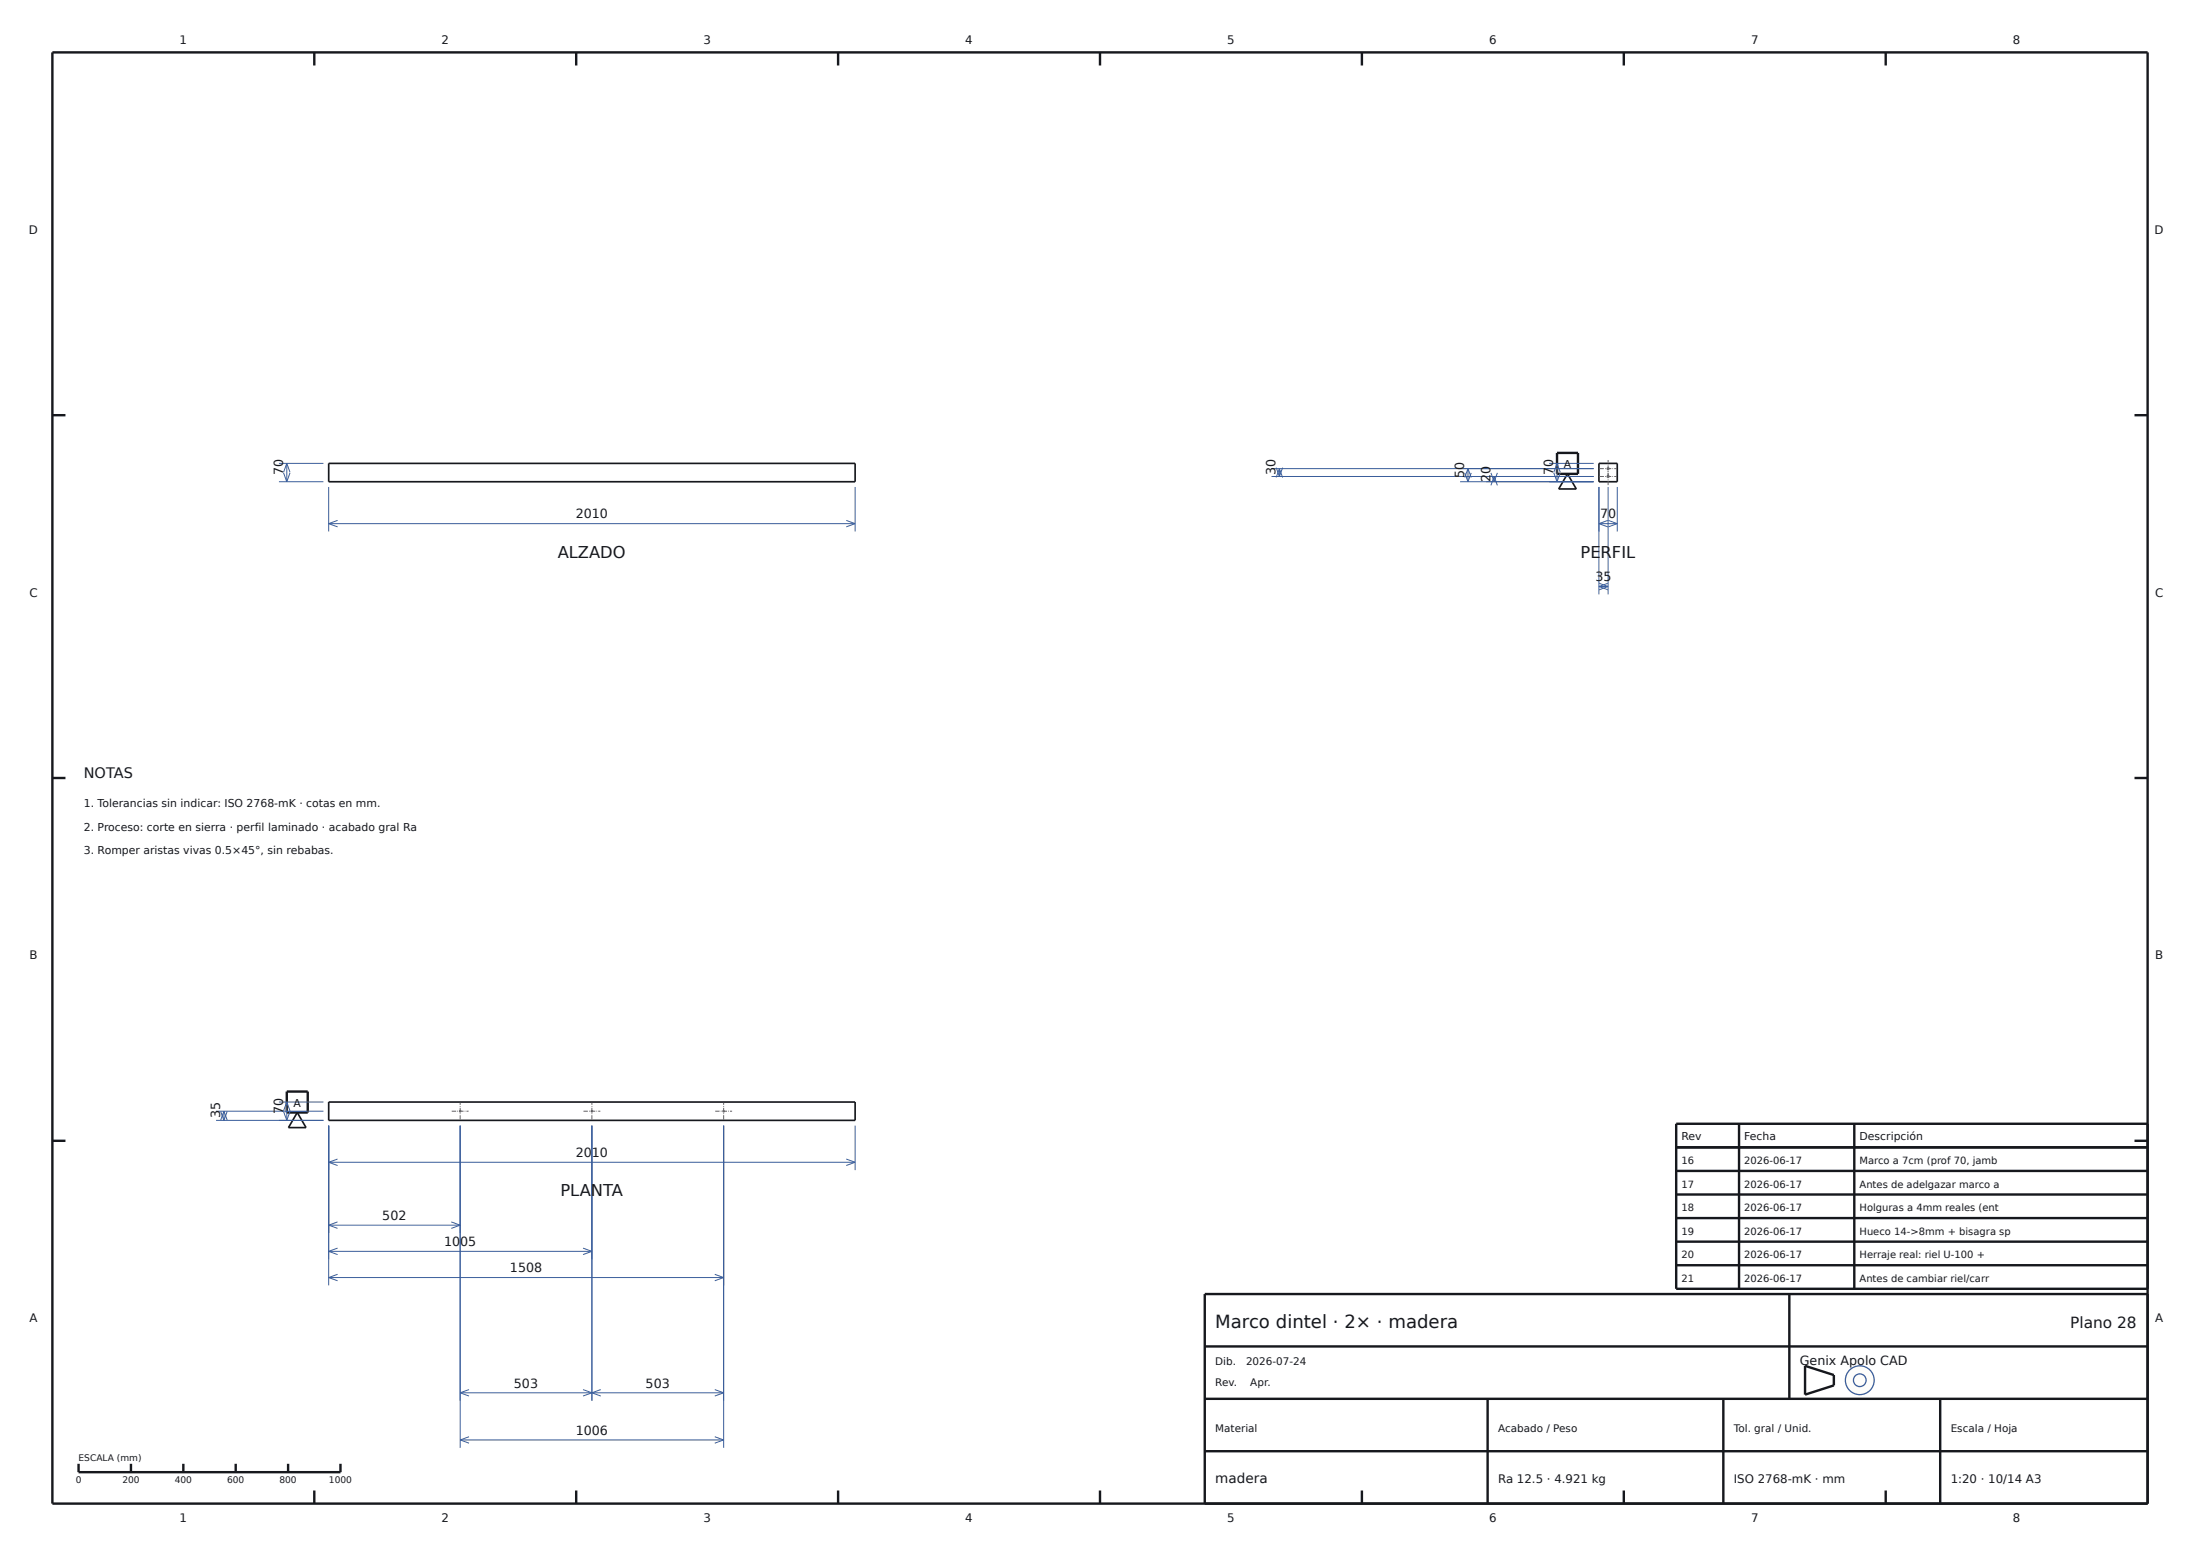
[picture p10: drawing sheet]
<svg xmlns="http://www.w3.org/2000/svg" width="420mm" height="297mm" viewBox="0 0 420 297" stroke-linecap="round" stroke-linejoin="round" font-family="sans-serif">
<g fill="#fdfdfb" stroke="#3a5e9c" stroke-width=".25">
<circle cx="355" cy="263.5" r="2.75"/>
<circle cx="355.1" cy="263.5" r="1.21"/>
</g>
<g fill="none" stroke="#16181d" stroke-width=".46">
<path d="M10 10h400v277h-400zM60 10v2.5M110 10v2.5M160 10v2.5M210 10v2.5M260 10v2.5M310 10v2.5M360 10v2.5M10 79.3h2.5M407.5 79.3h2.5M297.3 86.4h4v4.1h-4zM10 148.5h2.5"/>
<path d="M407.5 148.5h2.5M10 217.8h2.5M54.8 208.4h3.9v4h-3.9zM320 219h90M332 214.5v31.5M354 214.5v31.5M407.5 217.8h2.5M410 214.5h-90v31.5h90M320 223.5h90M320 228h90M320 232.5h90M320 237h90"/>
<path d="M230 257h180M320 241.5h90M341.6 247v20M410 247h-180v40M15 279.4v1.6h50v-1.6M25 279.4v1.6M35 279.4v1.6M45 279.4v1.6M55 279.4v1.6M230 277h180M230 267h180M284 267v20"/>
<path d="M329 267v20M344.6 260.7l5.5 1.8v1.9l-5.5 1.8zM370.4 267v20M60 284.5v2.5M110 284.5v2.5M160 284.5v2.5M210 284.5v2.5M260 284.5v2.5M310 284.5v2.5M360 284.5v2.5"/>
</g>
<g fill="none" stroke="#16181d" stroke-width=".32">
<path d="M62.8 88.5h100.5v3.5h-100.5zM299.2 90.5l1.7 2.8h-3.3zM305.2 88.5h3.5v3.5h-3.5zM306.9 91a.15 .15 0 0 1 .1-.2 .15 .15 0 0 1 .1 .2 .15 .15 0 0 1-.1 .1M306.9 91h.1M306.9 91l.1 .1M306.9 89.5v.1M306.9 89.6h.1M307 91.1h.1M307 89.3l-.1 .2M307 89.6h.1M307 89.3l.1 .1"/>
<path d="M307 89.3h.1M307.1 89.6h-.1M307.1 89.5v.1M307.1 89.4h.1M307.1 89.4v.1M56.7 212.4l1.7 2.8h-3.3zM62.8 210.4h100.5v3.5h-100.5zM87.8 212v.2M87.8 212.2h.1M87.8 212h.1M87.9 212h.1M87.9 212.2h-.1"/>
<path d="M87.9 212.2h.1M87.9 212l.1 .1M88 212.1h.1M88 212.1l-.1 .1M112.9 212v.2M112.9 212.2h.1M112.9 212h.1M113 212h.1M113 212h-.1M113 212.2h.1M113.1 212h.1M113.1 212.2h-.1"/>
<path d="M113.1 212.2h.1M113.1 212v.1M113.1 212.1h.1M113.1 212.1v.1M138.1 212v.2M138.1 212.2h.1M138.1 212h.1M138.2 212h.1M138.2 212.2h-.1M138.2 212.2h.1M138.2 212l.1 .1M138.3 212.1h.1"/>
<path d="M138.3 212.1l-.1 .1"/>
</g>
<g fill="none" stroke="#3a5e9c" stroke-width=".19">
<path d="M53.3 92h8.4M53.3 88.5h8.4M54.1 90.3l.7 1.7M54.8 88.5v3.5M54.8 88.5l.6 1.6M54.8 88.5l-.7 1.6M55.4 90.3l-.6 1.7M62.8 93v8.5M62.8 99.9h100.5M62.8 99.9l1.6 .7M64.4 99.3l-1.6 .6M161.6 99.3l1.7 .6"/>
<path d="M163.3 93v8.5M163.3 99.9l-1.7 .7M242.7 91h61.5M242.7 89.5h61.5M243.6 89.3l.6 1.7M244.2 89.5v1.5M244.2 89.5l.7 1.6M244.2 89.5l-.6 1.6M244.9 89.3l-.7 1.7M278.7 92h25.5M279.6 90.3l.6 1.7M280.2 89.5v2.5"/>
<path d="M280.2 89.5l.7 1.6M280.2 89.5l-.6 1.6M280.9 90.3l-.7 1.7M284.6 90.3l.7 1.7M285.3 91v1M285.3 91l.6 1.6M285.3 91l-.7 1.6M285.9 90.3l-.6 1.7M295.7 88.5h8.5M296.6 90.3l.7 1.7M297.3 88.5v3.5M297.3 88.5l.6 1.6"/>
<path d="M297.3 88.5l-.7 1.6M297.9 90.3l-.6 1.7M305.2 99.9h3.5M305.2 93v20.5M305.2 99.9l1.7 .7M306.9 99.3l-1.7 .6M307 93v20.5M307.1 99.3l1.6 .6M308.7 93v8.5M308.7 99.9l-1.6 .7M305.2 111.9h1.8M305.2 111.9l1.7 .7"/>
<path d="M305.3 111.3l1.7 .6M306.9 111.3l-1.7 .6M307 111.9l-1.7 .7M41.2 213.9h20.5M41.2 212.1h20.5M42.1 212.2l.6 1.7M42.7 212.1v1.8M42.7 212.1l.7 1.7M42.7 212.1l-.6 1.7M43.4 212.2l-.7 1.7M53.3 210.4h8.4M54.1 212.2l.7 1.7"/>
<path d="M54.8 210.4v3.5M54.8 210.4l.6 1.6M54.8 210.4l-.7 1.6M55.4 212.2l-.6 1.7M62.8 214.9v30.5M87.8 214.9v61.5M113 214.9v52.5M138.1 214.9v61.5M163.3 214.9v8.5M62.8 221.9h100.5M62.8 221.9l1.6 .6M62.8 233.9h25"/>
<path d="M62.8 233.9l1.6 .6M62.8 238.9h50.2M62.8 238.9l1.6 .6M64.4 221.2l-1.6 .7M64.4 233.2l-1.6 .7M64.4 238.2l-1.6 .7M86.2 233.2l1.6 .7M87.8 233.9l-1.6 .6M111.3 238.2l1.7 .7M113 238.9l-1.7 .6M161.6 221.2l1.7 .7M163.3 221.9l-1.7 .6"/>
<path d="M62.8 243.9h75.3M62.8 243.9l1.6 .6M64.4 243.2l-1.6 .7M136.5 243.2l1.6 .7M138.1 243.9l-1.6 .6M87.8 265.9h50.3M87.8 265.9l1.7 .6M87.8 274.9h50.3M87.8 274.9l1.7 .6M89.5 265.2l-1.7 .7M89.5 274.2l-1.7 .7M111.3 265.2l3.4 1.3"/>
<path d="M114.7 265.2l-3.4 1.3M136.5 265.2l1.6 .7M136.5 274.2l1.6 .7M138.1 265.9l-1.6 .6M138.1 274.9l-1.6 .6"/>
</g>
<path d="M305.4 91h3.3M305.4 89.5h3.3M307 92.6v-3.3M307 91.1v-3.3M86.2 212.1h3.3M87.8 213.7v-3.2M111.4 212.1h3.2M113 213.7v-3.2M136.5 212.1h3.3M138.1 213.7v-3.2" fill="none" stroke="#b0413e" stroke-width=".19" stroke-dasharray=".8 .2 .1 .2" stroke-linecap="butt"/>
<text font-size="3.5" fill="#16181d" x="232" y="253.4">Marco dintel · 2× · madera</text>
<g font-size="3.1" fill="#16181d">
<text x="106.5" y="106.5">ALZADO</text>
<text x="301.7" y="106.5">PERFIL</text>
<text x="107" y="228.4">PLANTA</text>
</g>
<text font-size="2.9" fill="#16181d" x="395.2" y="253.4">Plano 28</text>
<text font-size="2.8" fill="#16181d" x="16" y="148.5">NOTAS</text>
<text font-size="2.6" fill="#16181d" x="232" y="283">madera</text>
<g font-size="2.4" fill="#16181d">
<text x="54" y="90.7" transform="rotate(-90 54 90.7)">70</text>
<text x="243.5" y="90.7" transform="rotate(-90 243.5 90.7)">30</text>
<text x="279.5" y="91.2" transform="rotate(-90 279.5 91.2)">50</text>
<text x="284.5" y="92" transform="rotate(-90 284.5 92)">20</text>
<text x="296.5" y="90.7" transform="rotate(-90 296.5 90.7)">70</text>
<text x="109.9" y="99">2010</text>
<text x="305.5" y="99">70</text>
<text x="304.6" y="111">35</text>
<text x="42" y="213.5" transform="rotate(-90 42 213.5)">35</text>
<text x="54" y="212.6" transform="rotate(-90 54 212.6)">70</text>
<text x="109.9" y="220.9">2010</text>
<text x="73" y="232.9">502</text>
<text x="84.8" y="237.9">1005</text>
<text x="97.4" y="242.9">1508</text>
<text x="343.6" y="260.6">Genix Apolo CAD</text>
<text x="98.1" y="264.9">503</text>
<text x="123.3" y="264.9">503</text>
<text x="109.9" y="273.9">1006</text>
</g>
<g font-size="2.2" fill="#16181d">
<text x="34.3" y="8.4">1</text>
<text x="84.3" y="8.4">2</text>
<text x="134.3" y="8.4">3</text>
<text x="184.3" y="8.4">4</text>
<text x="234.3" y="8.4">5</text>
<text x="284.3" y="8.4">6</text>
<text x="334.3" y="8.4">7</text>
<text x="384.3" y="8.4">8</text>
<text x="5.5" y="44.6">D</text>
<text x="411.3" y="44.6">D</text>
<text x="5.6" y="113.9">C</text>
<text x="411.4" y="113.9">C</text>
<text x="5.6" y="183.1">B</text>
<text x="411.4" y="183.1">B</text>
<text x="5.6" y="252.4">A</text>
<text x="411.4" y="252.4">A</text>
<text x="286" y="283">Ra 12.5 · 4.921 kg</text>
<text x="331" y="283">ISO 2768-mK · mm</text>
<text x="372.4" y="283">1:20 · 10/14 A3</text>
<text x="34.3" y="290.6">1</text>
<text x="84.3" y="290.6">2</text>
<text x="134.3" y="290.6">3</text>
<text x="184.3" y="290.6">4</text>
<text x="234.3" y="290.6">5</text>
<text x="284.3" y="290.6">6</text>
<text x="334.3" y="290.6">7</text>
<text x="384.3" y="290.6">8</text>
</g>
<g font-size="2.1" fill="#16181d">
<text x="298.5" y="89.3">A</text>
<text x="16" y="154">1. Tolerancias sin indicar: ISO 2768-mK · cotas en mm.</text>
<text x="16" y="158.5">2. Proceso: corte en sierra · perfil laminado · acabado gral Ra</text>
<text x="16" y="163.1">3. Romper aristas vivas 0.5×45°, sin rebabas.</text>
<text x="56" y="211.2">A</text>
<text x="321" y="217.6">Rev</text>
<text x="333" y="217.6">Fecha</text>
<text x="355" y="217.6">Descripción</text>
</g>
<g font-size="2" fill="#16181d">
<text x="232" y="260.6">Dib.</text>
<text x="237.9" y="260.6">2026-07-24</text>
<text x="232" y="264.6">Rev.</text>
<text x="238.7" y="264.6">Apr.</text>
<text x="232" y="273.4">Material</text>
<text x="286" y="273.4">Acabado / Peso</text>
<text x="331" y="273.4">Tol. gral / Unid.</text>
<text x="372.4" y="273.4">Escala / Hoja</text>
</g>
<g font-size="1.9" fill="#16181d">
<text x="321" y="222.2">16</text>
<text x="321" y="226.7">17</text>
<text x="333" y="222.2">2026-06-17</text>
<text x="333" y="226.7">2026-06-17</text>
<text x="355" y="222.2">Marco a 7cm (prof 70, jamb</text>
<text x="355" y="226.7">Antes de adelgazar marco a</text>
<text x="321" y="231.2">18</text>
<text x="333" y="231.2">2026-06-17</text>
<text x="355" y="231.2">Holguras a 4mm reales (ent</text>
<text x="321" y="235.7">19</text>
<text x="333" y="235.7">2026-06-17</text>
<text x="355" y="235.7">Hueco 14-&gt;8mm + bisagra sp</text>
<text x="321" y="240.2">20</text>
<text x="321" y="244.7">21</text>
<text x="333" y="240.2">2026-06-17</text>
<text x="333" y="244.7">2026-06-17</text>
<text x="355" y="240.2">Herraje real: riel U-100 +</text>
<text x="355" y="244.7">Antes de cambiar riel/carr</text>
</g>
<g font-size="1.7" fill="#16181d">
<text x="15" y="278.8">ESCALA (mm)</text>
<text x="14.5" y="283">0</text>
<text x="23.4" y="283">200</text>
<text x="33.4" y="283">400</text>
<text x="43.4" y="283">600</text>
<text x="53.4" y="283">800</text>
<text x="62.8" y="283">1000</text>
</g>
</svg>
